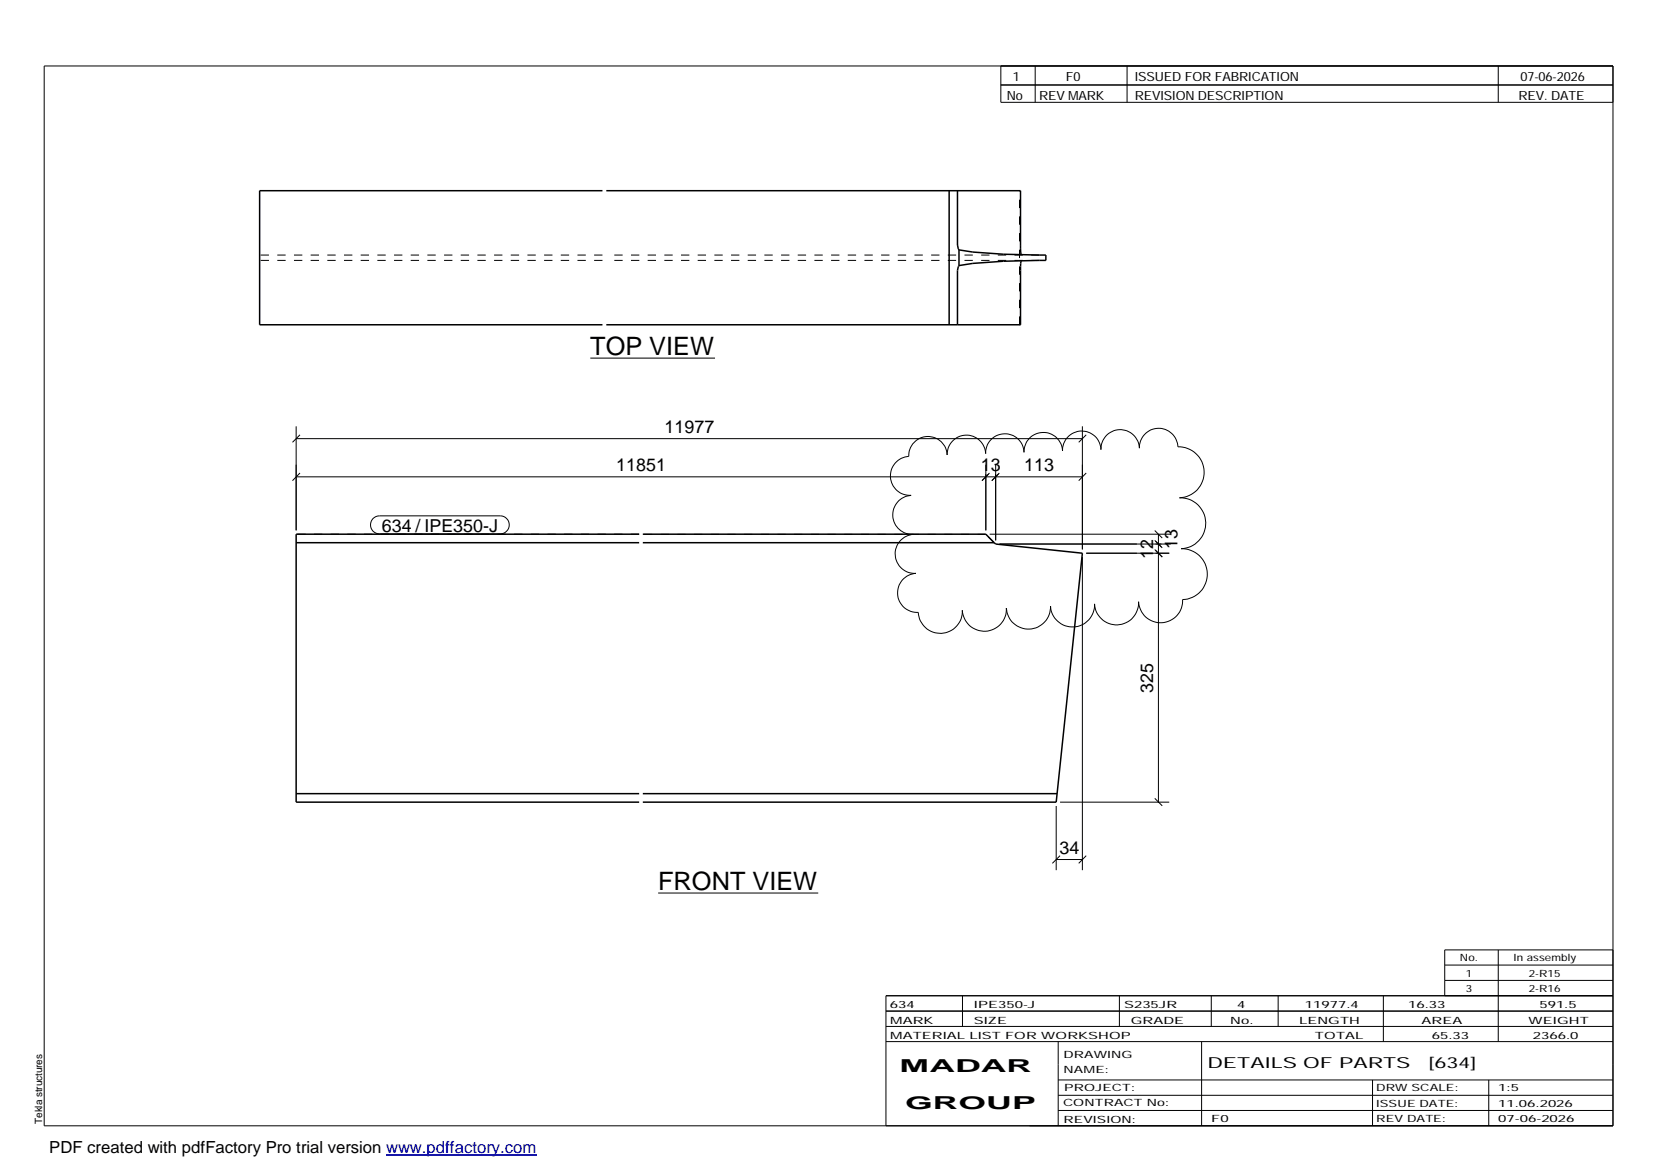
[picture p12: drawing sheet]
<svg xmlns="http://www.w3.org/2000/svg" width="420mm" height="297mm" viewBox="0 0 420 297" stroke-linecap="round" stroke-linejoin="round" font-family="sans-serif">
<g fill="none" stroke="#000" stroke-width=".38">
<path d="M153 48.4h-87.1v34.1h87.1M153.9 48.4h105.2v14.8l.2 1.5M241 48.4v34.1M243.1 48.4v13.8l.4 1.2M243.5 63.4v4M243.5 67.4l-.4 1.3v13.8M243.5 63.4a142.9 142.9 0 0 0 22 1.4v1.3a142.9 142.9 0 0 0-22 1.3M259.3 66.2l-.2 1.5v14.8h-105.2M75.2 137.8h87.1M162.3 135.6h-87.1v68.1h87.1M163.2 135.6h87.1l2.1 2.2M163.2 137.8h89.2"/>
<path d="M252.4 137.8l.4 .3 22 2.3-6.7 63.3h-104.9M75.2 201.5h87.1M163.2 201.5h105.2"/>
</g>
<path d="M153 64.8h-87.1M153 66.1h-87.1M259.3 66.2v-.1M259.3 64.8v-.1M263.9 64.8h-110M263.9 66.1h-110M258.8 82.5v-34.1M259.1 82.5h-.3M162.3 135.6h-87.1M250.3 135.7h-87.1M250.3 135.6v.1M252.4 137.8l-2.1-2.1" fill="none" stroke="#000" stroke-width=".25" stroke-dasharray="2.1 2.1" stroke-linecap="butt"/>
<g fill="none" stroke="#000" stroke-width=".25">
<path d="M11.2 16.7h398.3v269.1h-398.3zM254.1 16.7v9.3h155.4M262.8 16.7v9.3M286.1 16.7v9.3M380.4 16.7v9.3M254.1 21.6h155.4M149.9 90.9h31.6M75.2 111.4h199.6M75.2 108.2v26.4M76.2 110.4l-1.9 1.9M232 112.4a4.9 4.9 0 0 1 5.3-1.3 4.9 4.9 0 0 1 3.2 4.4 4.9 4.9 0 0 1 4.7-5 4.9 4.9 0 0 1 5 4.7 4.9 4.9 0 0 1 4.7-5.1 4.9 4.9 0 0 1 5.1 4.7 4.9 4.9 0 0 1 4.7-5 4.9 4.9 0 0 1 5 4.7 4.9 4.9 0 0 1 4.7-5.1 4.9 4.9 0 0 1 5.1 4.8 4.9 4.9 0 0 1 4.7-5.1 4.9 4.9 0 0 1 5.1 4.7 4.9 4.9 0 0 1 4.7-5.1 4.9 4.9 0 0 1 5 4.7 6.5 6.5 0 0 1 6.7 6.3 6.5 6.5 0 0 1-6.3 6.7 6.5 6.5 0 0 1 6.7 6.2 6.5 6.5 0 0 1-6.3 6.7 6.5 6.5 0 0 1 6.7 6.3 6.5 6.5 0 0 1-6.3 6.6 5.6 5.6 0 0 1-5.3 5.9 5.6 5.6 0 0 1-5.8-5.3 5.6 5.6 0 0 1-5.4 5.9 5.6 5.6 0 0 1-5.8-5.4 5.6 5.6 0 0 1-5.3 5.9 5.6 5.6 0 0 1-5.9-5.3 5.6 5.6 0 0 1-5.4 5.8 5.6 5.6 0 0 1-5.8-5.3 5.6 5.6 0 0 1-5.3 5.9 5.6 5.6 0 0 1-5.9-5.4 5.6 5.6 0 0 1-5.3 5.9 5.6 5.6 0 0 1-5.9-5.3 5 5 0 0 1-5.2-4.7 5 5 0 0 1 4.6-5.2 5 5 0 0 1-5.2-4.7 5 5 0 0 1 4.6-5.2 5 5 0 0 1-5.2-4.7 5 5 0 0 1 4.6-5.2 5 5 0 0 1-5.2-4.7 5 5 0 0 1 4.6-5.2 4.7 4.7 0 0 1 1.3-3.5zM250.3 118v16.6"/>
<path d="M252.8 118v19.2M274.8 108.2v31.3M275.8 110.4l-1.9 1.9M75.2 121.1h199.6M76.2 120.1l-1.9 1.9M94.7 131.6l.8-.5 .9-.1h30.6a2.29 2.29 0 0 1 2.3 2.3 2.29 2.29 0 0 1-2.3 2.2h-30.6a2.3 2.3 0 0 1-2.2-1.4 2.3 2.3 0 0 1 .5-2.5zM251.2 120.1l-1.9 1.9 1.7-1.7M251.2 135.6h46M253.7 120.1l-1.9 1.9 1.7-1.7M253.7 138.1h43.5M275.8 120.1l-1.9 1.9M293.2 139.5l1.9 1.9"/>
<path d="M293.2 137.2l1.9 1.9M293.2 134.7l1.9 1.9M294.1 135.6v68.1M274.8 141.4v79.5M275.8 140.4h21M268.1 218.2h6.7M268.1 204.6v16.3M269.1 203.7h27.7M269.1 217.2l-1.9 2M275.8 217.2l-1.9 2M293.2 202.7l1.9 1.9M167.1 226.7h40.6"/>
<path d="M224.9 256.7h184.6M244.3 252.8v7.8M284.2 252.8v7.8M307.5 252.8v7.8M324.5 252.8v7.8M351.2 252.8v11.6M366.8 245h42.7M366.8 248.9h42.7M380.4 241.2v23.2M409.5 241.2h-42.7v11.6M409.5 252.8h-184.6v33M224.9 264.4h184.6"/>
<path d="M224.9 260.6h184.6M268.6 264.4v21.4M268.6 274.2h140.9M268.6 278.1h140.9M305.1 264.4v21.4M348.4 274.2v11.6M378 274.2v11.6M268.6 281.9h140.9"/>
</g>
<path d="M98 293.3h38.2" fill="none" stroke="#00f" stroke-width=".3"/>
<g font-size="6.4">
<text x="149.9" y="90.2">TOP VIEW</text>
<text x="167.1" y="226">FRONT VIEW</text>
</g>
<g font-size="4.5">
<text x="168.7" y="109.9">11977</text>
<text x="156.4" y="119.7">11851</text>
<text x="249" y="119.7">13</text>
<text x="260" y="119.7">113</text>
<text x="96.9" y="134.9">634 / IPE350-J</text>
<text x="292.7" y="141.8" transform="rotate(-90 292.7 141.8)">12</text>
<text x="299" y="139.4" transform="rotate(-90 299 139.4)">13</text>
<text x="292.7" y="175.8" transform="rotate(-90 292.7 175.8)">325</text>
<text x="268.9" y="216.8">34</text>
<text x="228.4" y="272.3">MADAR</text>
<text x="229.8" y="281.6">GROUP</text>
</g>
<text font-size="4.2" x="12.5" y="292.7">PDF created with pdfFactory Pro trial version www.pdffactory.com</text>
<g font-size="3.9">
<text x="306.5" y="271.3">DETAILS OF PARTS</text>
<text x="362.7" y="271.3">[634]</text>
</g>
<g font-size="3.2">
<text x="257.1" y="20.5">1</text>
<text x="270.6" y="20.5">F0</text>
<text x="288.1" y="20.5">ISSUED FOR FABRICATION</text>
<text x="386" y="20.5">07-06-2026</text>
<text x="255.6" y="25.5">No</text>
<text x="263.8" y="25.5">REV MARK</text>
<text x="288.1" y="25.5">REVISION DESCRIPTION</text>
<text x="385.5" y="25.5">REV. DATE</text>
</g>
<g font-size="2.5">
<text x="370.6" y="244.1">No.</text>
<text x="384.3" y="244.1">In assembly</text>
<text x="372.1" y="247.9">1</text>
<text x="372.1" y="251.8">3</text>
<text x="388.1" y="247.9">2-R15</text>
<text x="388.1" y="251.8">2-R16</text>
<text x="225.9" y="255.9">634</text>
<text x="247.3" y="255.9">IPE350-J</text>
<text x="285.4" y="255.9">S235JR</text>
<text x="314.1" y="255.9">4</text>
<text x="331.3" y="255.9">11977.4</text>
<text x="357.5" y="255.9">16.33</text>
<text x="390.8" y="255.9">591.5</text>
<text x="226" y="263.7">MATERIAL LIST FOR WORKSHOP</text>
<text x="226" y="259.9">MARK</text>
<text x="247.2" y="259.9">SIZE</text>
<text x="287.1" y="259.9">GRADE</text>
<text x="312.3" y="259.9">No.</text>
<text x="329.8" y="259.9">LENGTH</text>
<text x="333.8" y="263.7">TOTAL</text>
<text x="360.9" y="259.9">AREA</text>
<text x="363.5" y="263.7">65.33</text>
<text x="388.1" y="259.9">WEIGHT</text>
<text x="389.2" y="263.7">2366.0</text>
<text x="270" y="268.5">DRAWING</text>
<text x="270" y="272.5">NAME:</text>
<text x="269.9" y="280.9">CONTRACT No:</text>
<text x="270.2" y="277">PROJECT:</text>
<text x="349.4" y="277.1">DRW SCALE:</text>
<text x="349.4" y="281">ISSUE DATE:</text>
<text x="380.4" y="277.1">1:5</text>
<text x="380.4" y="281">11.06.2026</text>
<text x="10.7" y="285.4" transform="rotate(-90 10.7 285.4)">Tekla structures</text>
<text x="270" y="285">REVISION:</text>
<text x="307.5" y="284.8">F0</text>
<text x="349.4" y="284.8">REV DATE:</text>
<text x="380.4" y="284.8">07-06-2026</text>
</g>
</svg>
